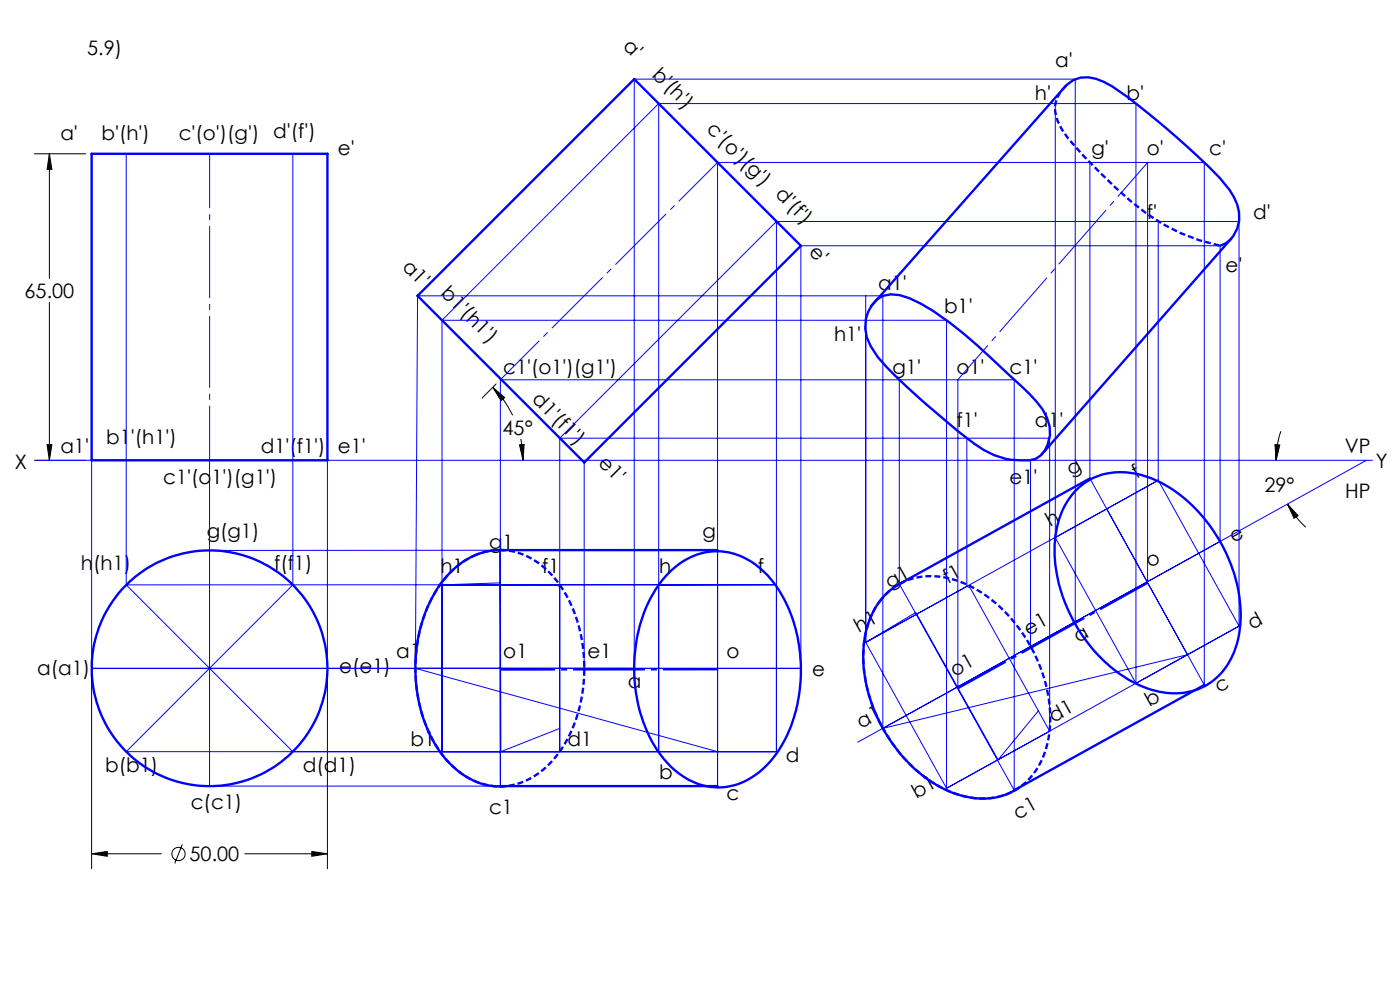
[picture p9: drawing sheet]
<svg xmlns="http://www.w3.org/2000/svg" width="297mm" height="210mm" viewBox="0 0 297 210" stroke-linecap="round" stroke-linejoin="round" font-family="sans-serif">
<g fill="none" stroke="#000" stroke-width=".21">
<path d="M7.3 32.6h10.9M10.5 32.6l.5 3.3h-1zM10.5 32.6v26.5M10.5 64.1v33.5M7.3 97.6h10.9M10 94.3h1l-.5 3.3zM104.5 82.2l2.6 2.1-.8 .7zM104.5 82.2l.5 .4a20.5 20.5 0 0 1 3.8 5.5M105.2 81.4l-2.9 3M110.2 94.4l1-.1-.3 3.3zM110.5 93.1l.3 2.3 .1 2.2M270.5 94.3l1 .1-.8 3.2z"/>
<path d="M271.7 91.5a18.3 18.3 0 0 0-1 6.1M273.1 106.9l2.3 2.5-.9 .6zM273.1 106.9a18.6 18.6 0 0 0 3.9 4.9M19.4 143v41.3M69.5 143v41.3M38.7 179.1l-1.6 4.1M19.4 181.1l3.4-.5v1zM19.4 181.1h14.8M51.9 181.1h17.6M66.1 180.6l3.4 .5-3.4 .5z"/>
<circle cx="37.9" cy="181.1" r="1.4"/>
</g>
<g fill="none" stroke="#00f" stroke-width=".21">
<path d="M134.5 16.8l35.4 35.3M134.5 16.8l-45.9 46M134.5 16.8v125M134.5 16.8h93.6v115.6M26.8 32.6v91.5M62.1 32.6v91.5l-35.3 35.3h137.9v-112.4M139.7 22l-45.9 45.9M139.7 22v137.4M139.7 22h101.3v122.9l-17.1-30.9M223.9 22v92M231.2 34.5v67l24.3 43.8v-110.8h-103.3v132.2h-107.7v-69.1M243.5 34.5v89.1"/>
<path d="M164.7 47l-46 45.9M164.7 47h98.2v85.8M169.9 52.1v89.7h-150.5v-109.2h50.1v109.2M169.9 52.1l-46 46M169.9 52.1h88.9v62.8l-71.5 39.6M245.7 47v54.9M88.6 62.8l35.3 35.3M88.6 62.8l-.5 79 64.1 17.6M88.6 62.8h98.7v91.7M93.8 67.9v91.5M93.8 67.9h107v99.3M183.7 62.8v73.5"/>
<path d="M7.8 97.6h283.3M118.7 92.9h104v62.2l-16.9-30.4-.7-.3v-31.5M118.7 92.9v66.5M123.9 98.1v43.7M190.8 80.6v43.3l24.4 43.7v-87h-109v86.1l-.2-50M203.2 80.6v65.4M218.6 97.6v39.6M289.9 97.6l-107.9 59.8M152.2 116.7l-107.7 .1M245.7 101.9l17.2 30.9M245.7 101.9l-62 34.4M245.7 101.9l-21.8 12.1"/>
<path d="M26.8 124.1l35.3 35.3M93.8 124.1l12.4-.5 .1 35.8 12.4-4.9M118.3 124.1l.4 .6M164.7 124l-137.9 .1M183.7 136.3l17.1 30.9M183.7 136.3l10.6-6.4 17.4 31.3 8.6-10.4M251.9 138.9l-64.6 15.6M262.9 132.8l-62.1 34.4"/>
</g>
<g fill="none" stroke="#00f" stroke-width=".5">
<path d="M19.4 32.6h50.1v65h-50.1zM258.8 52.1a6.3 6.3 0 0 0 4.1-7.1 13.7 13.7 0 0 0-4.2-7.3 171.7 171.7 0 0 0-22.8-19.4 9.7 9.7 0 0 0-6.7-1.8l-1.5 .5-1.5 1.1-41.4 46.8M261.2 50.6l-40.2 45.8M88.6 62.8l45.9-46 35.4 35.3-46 46zM186 63.6a6.5 6.5 0 0 1 6.9-.4 46.9 46.9 0 0 1 11.7 7.7l5.8 5.2a134.8 134.8 0 0 1 9.5 9.1 9.7 9.7 0 0 1 2.8 7.1 6.1 6.1 0 0 1-3 5.1 16 16 0 0 1-13-3.3 182.2 182.2 0 0 1-18.5-16.1 13.7 13.7 0 0 1-4.6-8.3 7.9 7.9 0 0 1 2.4-6.1zM106 116.7h46.2M106.9 116.7a15.8 15.8 0 0 0-13.8 7.6 33.1 33.1 0 0 0-2.2 30.9 19.9 19.9 0 0 0 10.9 10.9l.5 .2a12.5 12.5 0 0 0 5.1 .4M228.1 104.2a13.8 13.8 0 0 1 14.5-3.3 29.8 29.8 0 0 1 16.9 15.2 28.5 28.5 0 0 1 2.8 20.9 13.5 13.5 0 0 1-16.9 9.6 28.2 28.2 0 0 1-16.2-12.4 30.9 30.9 0 0 1-5.2-21.1 16.3 16.3 0 0 1 4.1-8.9zM231.2 101.5l-40.4 22.4M141.9 121.5a13.6 13.6 0 0 1 20.2-.2 28.1 28.1 0 0 1 7.7 18.4 31 31 0 0 1-6 21.4 14.4 14.4 0 0 1-13.5 5.8 17.1 17.1 0 0 1-11.3-8.5 33.3 33.3 0 0 1-.1-33.1l1.4-2zM191.6 123.5a15.4 15.4 0 0 0-8.2 12.1 31.5 31.5 0 0 0 7 23.6 25.4 25.4 0 0 0 16.4 10.1 13.5 13.5 0 0 0 9.5-2.3M255.5 145.3l-40.3 22.3"/>
<path d="M106.2 166.7h46"/>
<circle cx="44.5" cy="141.8" r="25"/>
</g>
<path d="M226.3 18a6.3 6.3 0 0 0-2 7.6l1 1.9 1.3 1.9a118.9 118.9 0 0 0 16.6 15.9 40.1 40.1 0 0 0 15.6 6.8" fill="none" stroke="#00f" stroke-width=".5" stroke-dasharray="1.3 .6" stroke-dashoffset="-.1" stroke-linecap="butt"/>
<path d="M100.8 117.8a21.5 21.5 0 0 0-11.1 13.6 32.8 32.8 0 0 0 3.8 28.2 15.6 15.6 0 0 0 13.3 7.2 16.5 16.5 0 0 0 12.5-8.2 32.8 32.8 0 0 0-.3-34.2 16 16 0 0 0-13.2-7.7 13.3 13.3 0 0 0-5 1.1M186.8 127.4a21.5 21.5 0 0 0-3.1 17.3 32.8 32.8 0 0 0 16.9 22.8 15.6 15.6 0 0 0 15.2-.2 16.5 16.5 0 0 0 6.9-13.2 32.8 32.8 0 0 0-16.8-29.7 16 16 0 0 0-15.3-.4 13.3 13.3 0 0 0-3.8 3.4" fill="none" stroke="#00f" stroke-width=".5" stroke-dasharray="1.3 .6" stroke-dashoffset=".3" stroke-linecap="butt"/>
<path d="M44.5 97.6v-65" fill="none" stroke="#00f" stroke-width=".21" stroke-dasharray="15.2 1.3 1.3 1.3" stroke-dashoffset="3.7" stroke-linecap="butt"/>
<path d="M106.2 80.5l46-46" fill="none" stroke="#00f" stroke-width=".21" stroke-dasharray="15.2 1.3 1.3 1.3" stroke-dashoffset="3.6" stroke-linecap="butt"/>
<path d="M243.5 34.5l-40.3 46" fill="none" stroke="#00f" stroke-width=".21" stroke-dasharray="15.2 1.3 1.3 1.3" stroke-dashoffset="5.6" stroke-linecap="butt"/>
<path d="M106.2 142h46M203.2 146l40.3-22.4" fill="none" stroke="#00f" stroke-width=".5" stroke-dasharray="15.2 1.3 1.3 1.3" stroke-dashoffset="3.6" stroke-linecap="butt"/>
<path d="M19.4 181.1l3.4-.5v1zM66.1 180.6l3.4 .5-3.4 .5zM10.5 32.6l.5 3.3h-1zM10 94.3h1l-.5 3.3zM110.2 94.4l1-.1-.3 3.3zM104.5 82.2l2.6 2.1-.8 .7zM270.5 94.3l1 .1-.8 3.2zM273.1 106.9l2.3 2.5-.9 .6z" fill="#000"/>
<g font-size="4.2">
<text x="18.5" y="11.7">5.9)</text>
<text x="132" y="9.9" transform="rotate(45 132 9.9)">a'</text>
<text x="138.2" y="16.1" transform="rotate(45 138.2 16.1)">b'(h')</text>
<text x="223.8" y="14.2">a'</text>
<text x="219.5" y="21.3">h'</text>
<text x="239" y="21.3">b'</text>
<text x="12.8" y="29.8">a'</text>
<text x="21.5" y="29.8">b'(h')</text>
<text x="37.9" y="29.8">c'(o')(g') d'(f')</text>
<text x="149.8" y="27.7" transform="rotate(45 149.8 27.7)">c'(o')(g') d'(f')</text>
<text x="71.7" y="32.9">e'</text>
<text x="231.5" y="32.9">g'</text>
<text x="243.3" y="32.9">o'</text>
<text x="256.5" y="32.9">c'</text>
<text x="243.3" y="46.4">f'</text>
<text x="265.9" y="46.4">d'</text>
<text x="171.5" y="53.7" transform="rotate(45 171.5 53.7)">e'</text>
<text x="85.1" y="56.8" transform="rotate(45 85.1 56.8)">a1'</text>
<text x="260" y="57.7">e'</text>
<text x="5.2" y="63.2">65.00</text>
<text x="93.3" y="62.4" transform="rotate(45 93.3 62.4)">b1'(h1')</text>
<text x="186.3" y="61.6">a1'</text>
<text x="200.3" y="66.4">b1'</text>
<text x="177" y="72.4">h1'</text>
<text x="106.8" y="79.4">c1'(o1')(g1')</text>
<text x="189.3" y="79.4">g1'</text>
<text x="202.9" y="79.4">o1'</text>
<text x="214.2" y="79.4">c1'</text>
<text x="112.7" y="84.9" transform="rotate(45 112.7 84.9)">d1'(f1')</text>
<text x="22.6" y="94.3">b1'(h1')</text>
<text x="106.6" y="92.2">45°</text>
<text x="202.9" y="90.6">f1'</text>
<text x="219.5" y="90.6">d1'</text>
<text x="3.1" y="99.5">X</text>
<text x="12.8" y="96.1">a1'</text>
<text x="55.3" y="96.1">d1'(f1')</text>
<text x="71.7" y="96.1">e1'</text>
<text x="126.8" y="98.4" transform="rotate(45 126.8 98.4)">e1'</text>
<text x="227.2" y="100.9" transform="rotate(-29 227.2 100.9)">g</text>
<text x="241.1" y="101.7" transform="rotate(-29 241.1 101.7)">f</text>
<text x="285.3" y="96.1">VP</text>
<text x="291.9" y="99.4">Y</text>
<text x="34.6" y="102.7">c1'(o1')(g1')</text>
<text x="214.2" y="102.7">e1'</text>
<text x="268.2" y="104.3">29°</text>
<text x="285.4" y="105.6">HP</text>
<text x="222.8" y="111.8" transform="rotate(-29 222.8 111.8)">h</text>
<text x="43.9" y="114.1">g(g1)</text>
<text x="103.7" y="116.5">g1</text>
<text x="149" y="114.2">g</text>
<text x="261.8" y="115.2" transform="rotate(-29 261.8 115.2)">e</text>
<text x="17.2" y="121">h(h1)</text>
<text x="58.1" y="121">f(f1)</text>
<text x="93.4" y="121.6">h1</text>
<text x="115" y="121.6">f1</text>
<text x="139.8" y="121.6">h</text>
<text x="160.8" y="121.6">f</text>
<text x="188.7" y="124.9" transform="rotate(-29 188.7 124.9)">g1</text>
<text x="201.1" y="123.9" transform="rotate(-29 201.1 123.9)">f1</text>
<text x="244" y="120.6" transform="rotate(-29 244 120.6)">o</text>
<text x="182.2" y="134.3" transform="rotate(-29 182.2 134.3)">h1</text>
<text x="218.2" y="134.9" transform="rotate(-29 218.2 134.9)">e1</text>
<text x="228.7" y="136.3" transform="rotate(-29 228.7 136.3)">a</text>
<text x="265.6" y="133.7" transform="rotate(-29 265.6 133.7)">d</text>
<text x="7.9" y="143.2">a(a1)</text>
<text x="71.9" y="142.7">e(e1)</text>
<text x="84" y="139.6">a1</text>
<text x="106.8" y="139.6">o1</text>
<text x="124.7" y="139.6">e1</text>
<text x="154.1" y="139.6">o</text>
<text x="172.3" y="143.5">e</text>
<text x="202.6" y="143.5" transform="rotate(-29 202.6 143.5)">o1</text>
<text x="133.2" y="146">a</text>
<text x="243.9" y="149.9" transform="rotate(-29 243.9 149.9)">b</text>
<text x="258.6" y="147" transform="rotate(-29 258.6 147)">c</text>
<text x="182.7" y="154.6" transform="rotate(-29 182.7 154.6)">a1</text>
<text x="223.5" y="153.3" transform="rotate(-29 223.5 153.3)">d1</text>
<text x="87.1" y="158.2">b1</text>
<text x="120.4" y="158.2">d1</text>
<text x="166.7" y="161.6">d</text>
<text x="22.3" y="163.7">b(b1)</text>
<text x="64.3" y="163.7">d(d1)</text>
<text x="139.8" y="165.1">b</text>
<text x="40.5" y="171.6">c(c1)</text>
<text x="103.7" y="172.6">c1</text>
<text x="154.1" y="169.7">c</text>
<text x="194.4" y="169.4" transform="rotate(-29 194.4 169.4)">b1</text>
<text x="215.9" y="173.9" transform="rotate(-29 215.9 173.9)">c1</text>
<text x="40.2" y="182.7">50.00</text>
</g>
</svg>
